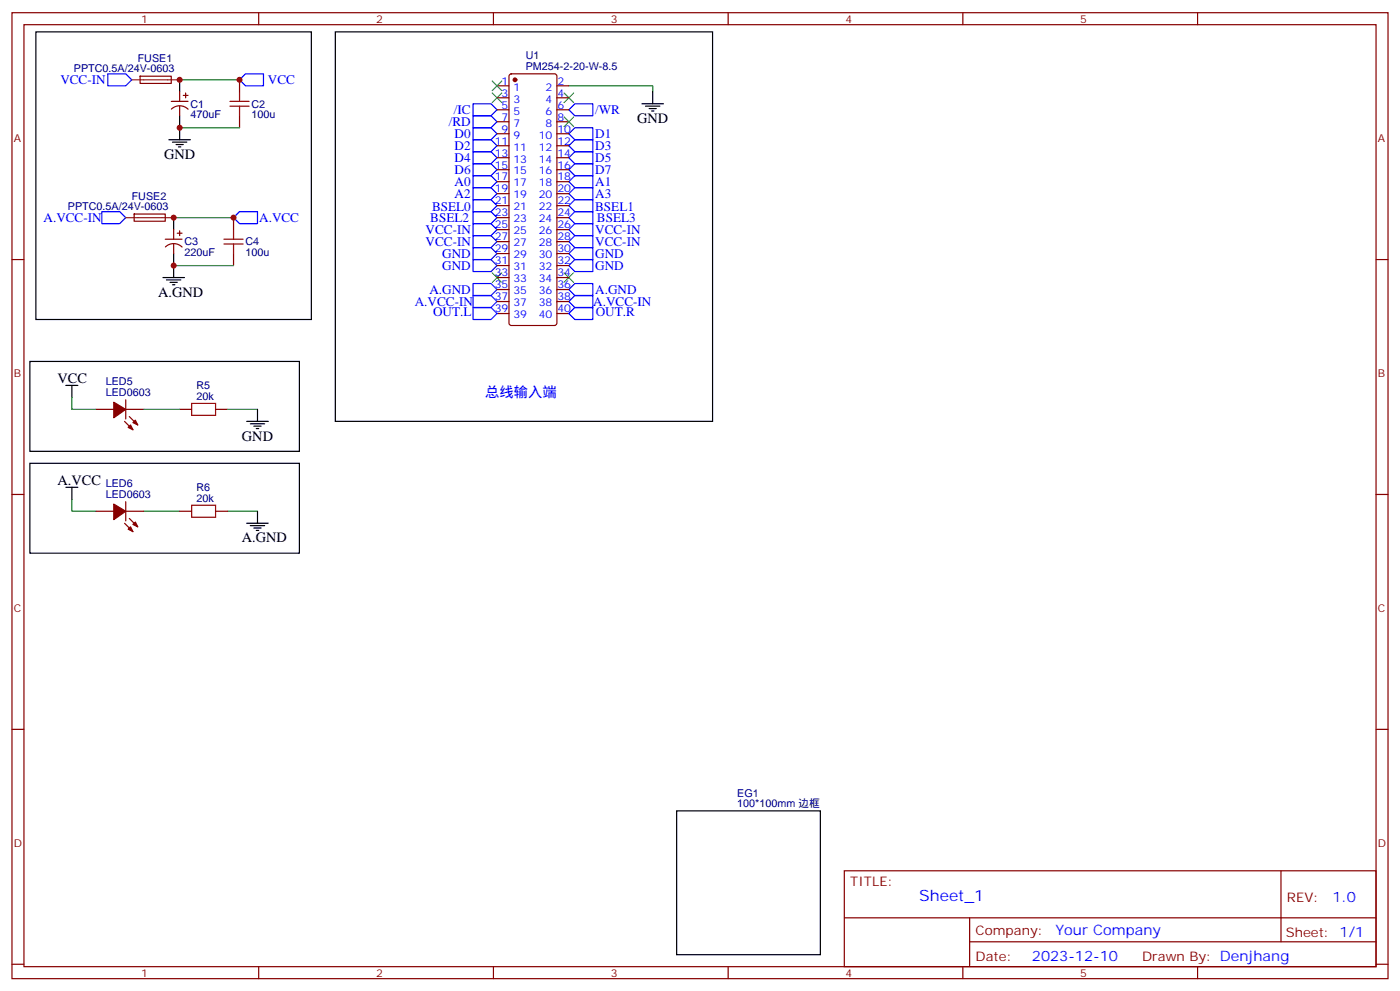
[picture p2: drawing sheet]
<svg xmlns="http://www.w3.org/2000/svg" width="412mm" height="292mm" viewBox="0 0 412 292" stroke-linecap="round" stroke-linejoin="round" font-family="sans-serif">
<g fill="none" stroke="#870000" stroke-width=".35">
<path d="M3.5 3.7h405.4v284.4h-405.4zM7.1 7.3h398.2v277.3h-398.2zM76.2 3.7v3.6M145.3 3.7v3.6M214.5 3.7v3.6M283.6 3.7v3.6M352.8 3.7v3.6M41.3 22.4h9.1v2.1l-9.1 .1zM50.4 29.8h5M50.5 32.1a3.5 3.5 0 0 1 4.9 0M52.9 27v2.8M52.9 31.3v2.8"/>
<path d="M54 28.1h1.4M54.7 27.4v1.4M70.6 23.5v3.5M70.6 34.1v3.5M146.4 25.3h3.5M146.4 28.8h3.5M146.4 32.3h3.5M146.4 35.8h3.5M146.4 39.4h3.5M150.2 21.9l.4-.2h12.7l.5 .2 .2 .5v72.7l-.2 .5-.5 .2h-12.7l-.5-.2-.2-.5v-72.7zM164 25.3h3.6M164 28.8h3.6"/>
<path d="M164 32.3h3.6M164 35.8h3.6M164 39.4h3.6M146.4 42.9h3.5M146.4 46.4h3.5M146.4 50h3.5M146.4 53.5h3.5M146.4 57h3.5M164 42.9h3.6M164 46.4h3.6M164 50h3.6M164 53.5h3.6"/>
<path d="M164 57h3.6M3.5 76.4h3.6M39.5 63h9.1l.1 2.1h-9.2zM48.7 70.4h4.9M48.7 72.7a3.5 3.5 0 0 1 4.9 0M51.2 67.6v2.8M51.2 71.8v2.8M52.2 68.7h1.4M52.9 67.9v1.5M68.8 64.1v3.5M68.8 74.6v3.6M146.4 78.2h3.5"/>
<path d="M146.4 74.6h3.5M146.4 71.1h3.5M146.4 67.6h3.5M146.4 64.1h3.5M146.4 60.5h3.5M164 78.2h3.6M164 74.6h3.6M164 71.1h3.6M164 67.6h3.6M164 64.1h3.6M164 60.5h3.6M405.3 76.4h3.6"/>
<path d="M146.4 92.3h3.5M146.4 88.8h3.5M146.4 85.2h3.5M146.4 81.7h3.5M164 92.3h3.6M164 88.8h3.6M164 85.2h3.6M164 81.7h3.6M37 117.7v5.6M28.2 120.5h5.3M36.7 124l2.5 2.5M37 120.5h5.3"/>
<path d="M38.1 122.6l2.5 2.5M52.9 120.5h3.5M63.5 120.5h3.5M3.5 145.6h3.6M28.2 150.5h5.3M36.7 154l2.5 2.5M37 147.7v5.6M37 150.5h5.3M38.1 152.6l2.5 2.5M52.9 150.5h3.5M63.5 150.5h3.5M405.3 145.6h3.6"/>
<path d="M3.5 214.7h3.6M405.3 214.7h3.6M248.7 256.3h156.6v28.3h-156.6zM377.3 256.4v20.8M248.7 270.2h156.5M285.6 277.2h119.6M285.6 270.2v14.1M3.5 283.8h3.6M76.2 284.6v3.5M145.3 284.6v3.5M214.5 284.6v3.5M283.6 284.6v3.5"/>
<path d="M352.8 284.6v3.5M405.3 283.8h3.6"/>
</g>
<g fill="none" stroke="#000" stroke-width=".35">
<path d="M10.6 9.4h81.1v84.7h-81.1zM98.8 9.4h111.1v114.6h-111.1zM52.9 23.5v3.5M52.9 34.1v7M189.1 30.6h6.3M190.1 31.3h4.3M191.2 32h2.1M191.9 32.7h.7M192.3 27v3.6M49.7 41.1h6.4M50.8 41.8h4.2M51.9 42.5h2.1"/>
<path d="M52.6 43.3h.7M51.2 64.1v3.5M51.2 74.6v7.1M48 81.7h6.3M49 82.4h4.3M50.1 83.1h2.1M50.8 83.8h.7M8.8 106.4h79.4v26.5h-79.4zM19.4 113.5h3.5M21.2 113.5v3.5M8.8 136.4h79.4v26.4h-79.4zM72.7 124h6.3"/>
<path d="M73.7 124.7h4.3M74.8 125.4h2.1M75.5 126.2h.7M75.8 120.5v3.5M19.4 143.4h3.5M21.2 143.4v3.6M72.7 154h6.3M73.7 154.7h4.3M74.8 155.4h2.1M75.5 156.1h.7M75.8 150.5v3.5M199.3 238.7h42.4v42.3h-42.4z"/>
</g>
<g fill="#870000" stroke="#870000" stroke-width=".35">
<path d="M33.5 118.4l3.5 2.1-3.5 2.5z"/>
<path d="M38.5 125.1l.7 1.4-1.5-.7z"/>
<path d="M39.2 124.4l.7-.7 .7 1.4z"/>
<path d="M33.5 148.4l3.5 2.1-3.5 2.5z"/>
<path d="M37.7 155.8l.8-.7 .7 1.4z"/>
<path d="M39.2 154.4l.7-.7 .7 1.4z"/>
<circle cx="151.7" cy="23.5" r=".53"/>
</g>
<path d="M67.7 31.3h5.7M67.7 29.8h5.7M70.6 27v2.8M70.6 31.3v2.8M66 71.8h5.6M66 70.4h5.6M68.8 67.6v2.8M68.8 71.8v2.8M56.4 118.7h7.1v3.6h-7.1zM56.4 148.7h7.1v3.6h-7.1z" fill="none" stroke="#a10000" stroke-width=".35"/>
<path d="M52.9 23.5h17.7M52.9 37.6h17.7M167.6 25.3h24.7v1.7M51.2 64.1h17.6M51.2 78.2h17.6M21.2 117v3.5h7M42.3 120.5h10.6M67 120.5h8.8M21.2 147v3.5h7M42.3 150.5h10.6M67 150.5h8.8" fill="none" stroke="#008700" stroke-width=".35"/>
<g fill="none" stroke="#00f" stroke-width=".35">
<path d="M31.7 21.7h5.3l1.8 1.8-1.8 1.8h-5.3zM70.6 23.5l1.7-1.8h5.3v3.6h-5.3zM139.3 37.6h5.3l1.8 1.8-1.8 1.7h-5.3zM139.3 34.1h5.3l1.8 1.7-1.8 1.8h-5.3zM139.3 30.6h5.3l1.8 1.7-1.8 1.8h-5.3zM169.3 37.6h5.3v3.5h-5.3l-1.7-1.7zM169.3 30.6h5.3v3.5h-5.3l-1.7-1.8zM139.3 58.8h5.3l1.8 1.7-1.8 1.8h-5.3zM139.3 55.2h5.3l1.8 1.8-1.8 1.8h-5.3zM139.3 51.7h5.3l1.8 1.8-1.8 1.7h-5.3zM139.3 48.2h5.3l1.8 1.8-1.8 1.7h-5.3zM139.3 44.7h5.3l1.8 1.7-1.8 1.8h-5.3z"/>
<path d="M139.3 41.1h5.3l1.8 1.8-1.8 1.8h-5.3zM169.3 55.2h5.3v3.6h-5.3l-1.7-1.8zM169.3 51.7h5.3v3.5h-5.3l-1.7-1.7zM169.3 48.2h5.3v3.5h-5.3l-1.7-1.7zM169.3 44.7h5.3v3.5h-5.3l-1.7-1.8zM169.3 41.1h5.3v3.6h-5.3l-1.7-1.8zM30 62.3h5.3l1.7 1.8-1.7 1.7h-5.3zM68.8 64.1l1.8-1.8h5.2v3.5h-5.2zM139.3 62.3h5.3l1.8 1.8-1.8 1.7h-5.3zM139.3 65.8h5.3l1.8 1.8-1.8 1.8h-5.3zM139.3 69.4h5.3l1.8 1.7-1.8 1.8h-5.3zM139.3 72.9h5.3l1.8 1.7-1.8 1.8h-5.3z"/>
<path d="M139.3 76.4h5.3l1.8 1.8-1.8 1.7h-5.3zM167.6 60.5l1.7-1.7h5.3v3.5h-5.3zM167.6 64.1l1.7-1.8h5.3v3.5h-5.3zM169.3 65.8h5.3v3.6h-5.3l-1.7-1.8zM169.3 69.4h5.3v3.5h-5.3l-1.7-1.8zM169.3 72.9h5.3v3.5h-5.3l-1.7-1.8zM169.3 76.4h5.3v3.5h-5.3l-1.7-1.7zM139.3 87h5.3l1.8 1.8-1.8 1.7h-5.3zM139.3 83.5h5.3l1.8 1.7-1.8 1.8h-5.3zM139.3 90.5h5.3l1.8 1.8-1.8 1.8h-5.3zM167.6 88.8l1.7-1.8h5.3v3.5h-5.3zM167.6 92.3l1.7-1.8h5.3v3.6h-5.3z"/>
<path d="M169.3 83.5h5.3v3.5h-5.3l-1.7-1.8z"/>
</g>
<path d="M145 27.4l2.8 2.8M145 23.8l2.8 2.9M147.8 27.4l-2.8 2.8M147.8 23.8l-2.8 2.9M166.2 27.4l2.8 2.8M166.2 34.4l2.8 2.9M169 27.4l-2.8 2.8M169 34.4l-2.8 2.9M145 80.3l2.8 2.8M147.8 80.3l-2.8 2.8M166.2 80.3l2.8 2.8M169 80.3l-2.8 2.8" fill="none" stroke="#3c3" stroke-width=".35"/>
<path d="M38.8 23.5h14.1M37 64.1h14.2" fill="none" stroke="#8c2424" stroke-width=".35"/>
<g fill="#c00">
<circle cx="52.9" cy="23.5" r=".88"/>
<circle cx="52.9" cy="37.6" r=".88"/>
<circle cx="51.2" cy="64.1" r=".88"/>
<circle cx="51.2" cy="78.2" r=".88"/>
<circle cx="70.6" cy="23.5" r=".88"/>
<circle cx="68.8" cy="64.1" r=".88"/>
</g>
<text font-size="4.6" fill="#00f" x="270.8" y="265.4">Sheet_1</text>
<g font-size="4.2">
<text x="187.7" y="36.2">GND</text>
<text x="48.3" y="46.8">GND</text>
<text x="46.6" y="87.3">A.GND</text>
<text x="16.9" y="112.7">VCC</text>
<text x="71.3" y="129.7">GND</text>
<text x="16.9" y="142.7">A.VCC</text>
<text x="71.3" y="159.7">A.GND</text>
</g>
<g font-size="4.2" fill="#00f">
<text x="142.9" y="117">总线输入端</text>
<text x="392.5" y="265.6">1.0</text>
<text x="310.9" y="275.2">Your Company</text>
<text x="304" y="283">2023-12-10</text>
</g>
<g font-size="3.9" fill="#00f">
<text x="17.8" y="24.7">VCC-IN</text>
<text x="78.9" y="24.8">VCC</text>
<text x="133.7" y="33.6">/IC</text>
<text x="175.3" y="33.6">/WR</text>
<text x="132.2" y="37.1">/RD</text>
<text x="133.9" y="40.6">D0</text>
<text x="175.3" y="40.5">D1</text>
<text x="133.9" y="47.6">D4</text>
<text x="133.9" y="44.1">D2</text>
<text x="175.3" y="47.6">D5</text>
<text x="175.3" y="44.1">D3</text>
<text x="133.9" y="51.1">D6</text>
<text x="175.3" y="51.1">D7</text>
<text x="133.9" y="58.2">A2</text>
<text x="133.9" y="54.7">A0</text>
<text x="175.3" y="58.2">A3</text>
<text x="175.3" y="54.6">A1</text>
<text x="12.8" y="65.3">A.VCC-IN</text>
<text x="76.4" y="65.3">A.VCC</text>
<text x="126.7" y="65.3">BSEL2</text>
<text x="127.3" y="62.1">BSEL0</text>
<text x="175.3" y="62.1">BSEL1</text>
<text x="175.9" y="65.3">BSEL3</text>
<text x="125.4" y="68.8">VCC-IN</text>
<text x="175.3" y="68.8">VCC-IN</text>
<text x="125.4" y="72.4">VCC-IN</text>
<text x="130.3" y="75.9">GND</text>
<text x="175.3" y="72.4">VCC-IN</text>
<text x="175.3" y="75.9">GND</text>
<text x="130.3" y="79.4">GND</text>
<text x="175.3" y="79.4">GND</text>
<text x="126.5" y="86.5">A.GND</text>
<text x="175.3" y="86.5">A.GND</text>
<text x="122.2" y="90">A.VCC-IN</text>
<text x="127.6" y="93.1">OUT.L</text>
<text x="174.8" y="90">A.VCC-IN</text>
<text x="175.5" y="93.1">OUT.R</text>
</g>
<g font-size="3.9" fill="#800">
<text x="250.5" y="260.9">TITLE:</text>
<text x="379.1" y="265.6">REV:</text>
<text x="287.4" y="275.1">Company:</text>
<text x="378.7" y="275.7">Sheet: 1/1</text>
<text x="287.4" y="282.8">Date:</text>
<text x="336.4" y="282.9">Drawn By: Denjhang</text>
</g>
<g font-size="3.2" fill="#800">
<text x="41.6" y="6.7">1</text>
<text x="110.8" y="6.7">2</text>
<text x="179.9" y="6.7">3</text>
<text x="249.1" y="6.7">4</text>
<text x="318.2" y="6.7">5</text>
<text x="4.1" y="41.8">A</text>
<text x="405.9" y="41.8">A</text>
<text x="4.1" y="111">B</text>
<text x="405.9" y="111">B</text>
<text x="4.1" y="180.1">C</text>
<text x="405.9" y="180.1">C</text>
<text x="4.1" y="249.3">D</text>
<text x="405.9" y="249.3">D</text>
<text x="41.6" y="287.5">1</text>
<text x="110.8" y="287.5">2</text>
<text x="179.9" y="287.5">3</text>
<text x="249.1" y="287.5">4</text>
<text x="318.2" y="287.5">5</text>
</g>
<g font-size="3.2" fill="#000080">
<text x="154.9" y="17.3">U1</text>
<text x="21.8" y="21.1">PPTC0.5A/24V-0603</text>
<text x="40.6" y="18.2">FUSE1</text>
<text x="154.9" y="20.6">PM254-2-20-W-8.5</text>
<text x="56.1" y="34.9">470uF</text>
<text x="56.1" y="31.7">C1</text>
<text x="74.1" y="34.9">100u</text>
<text x="74.1" y="31.7">C2</text>
<text x="38.8" y="58.7">FUSE2</text>
<text x="20" y="61.7">PPTC0.5A/24V-0603</text>
<text x="54.3" y="75.4">220uF</text>
<text x="54.3" y="72.2">C3</text>
<text x="72.3" y="75.4">100u</text>
<text x="72.3" y="72.2">C4</text>
<text x="31.2" y="113.5">LED5</text>
<text x="31.2" y="116.6">LED0603</text>
<text x="57.9" y="117.7">20k</text>
<text x="57.9" y="114.5">R5</text>
<text x="31.2" y="143.4">LED6</text>
<text x="31.2" y="146.6">LED0603</text>
<text x="57.9" y="147.7">20k</text>
<text x="57.9" y="144.5">R6</text>
<text x="217.2" y="237.6">100*100mm 边框</text>
<text x="217.2" y="234.7">EG1</text>
</g>
<g font-size="3.2" fill="#00f">
<text x="147.7" y="24.9">1</text>
<text x="147.7" y="28.4">3</text>
<text x="151.2" y="26.7">1</text>
<text x="160.7" y="26.7">2</text>
<text x="164.2" y="28.4">4</text>
<text x="164.2" y="24.9">2</text>
<text x="147.7" y="32">5</text>
<text x="147.7" y="35.5">7</text>
<text x="151.2" y="30.2">3</text>
<text x="151.2" y="33.7">5</text>
<text x="160.7" y="33.7">6</text>
<text x="160.7" y="30.2">4</text>
<text x="164.2" y="35.5">8</text>
<text x="164.2" y="32">6</text>
<text x="147.7" y="39">9</text>
<text x="151.2" y="37.3">7</text>
<text x="151.2" y="40.8">9</text>
<text x="158.7" y="40.8">10</text>
<text x="160.7" y="37.3">8</text>
<text x="164.2" y="39">10</text>
<text x="145.7" y="42.5">11</text>
<text x="145.7" y="46.1">13</text>
<text x="151.2" y="44.3">11</text>
<text x="151.2" y="47.8">13</text>
<text x="158.7" y="47.8">14</text>
<text x="158.7" y="44.3">12</text>
<text x="164.2" y="46.1">14</text>
<text x="164.2" y="42.5">12</text>
<text x="145.7" y="49.6">15</text>
<text x="145.7" y="53.1">17</text>
<text x="151.2" y="51.4">15</text>
<text x="158.7" y="51.4">16</text>
<text x="164.2" y="53.1">18</text>
<text x="164.2" y="49.6">16</text>
<text x="145.7" y="56.7">19</text>
<text x="151.2" y="54.9">17</text>
<text x="151.2" y="58.4">19</text>
<text x="158.7" y="58.4">20</text>
<text x="158.7" y="54.9">18</text>
<text x="164.2" y="56.7">20</text>
<text x="145.7" y="60.2">21</text>
<text x="145.7" y="63.7">23</text>
<text x="151.2" y="61.9">21</text>
<text x="151.2" y="65.5">23</text>
<text x="158.7" y="65.5">24</text>
<text x="158.7" y="61.9">22</text>
<text x="164.2" y="63.7">24</text>
<text x="164.2" y="60.2">22</text>
<text x="145.7" y="67.2">25</text>
<text x="145.7" y="70.8">27</text>
<text x="151.2" y="69">25</text>
<text x="158.7" y="69">26</text>
<text x="164.2" y="70.8">28</text>
<text x="164.2" y="67.2">26</text>
<text x="145.7" y="74.3">29</text>
<text x="145.7" y="77.8">31</text>
<text x="151.2" y="72.5">27</text>
<text x="151.2" y="76.1">29</text>
<text x="158.7" y="76.1">30</text>
<text x="158.7" y="72.5">28</text>
<text x="164.2" y="77.8">32</text>
<text x="164.2" y="74.3">30</text>
<text x="145.7" y="81.4">33</text>
<text x="151.2" y="79.6">31</text>
<text x="151.2" y="83.1">33</text>
<text x="158.7" y="83.1">34</text>
<text x="158.7" y="79.6">32</text>
<text x="164.2" y="81.4">34</text>
<text x="145.7" y="84.9">35</text>
<text x="145.7" y="88.4">37</text>
<text x="151.2" y="86.6">35</text>
<text x="158.7" y="86.6">36</text>
<text x="164.2" y="88.4">38</text>
<text x="164.2" y="84.9">36</text>
<text x="145.7" y="91.9">39</text>
<text x="151.2" y="90.2">37</text>
<text x="151.2" y="93.7">39</text>
<text x="158.7" y="93.7">40</text>
<text x="158.7" y="90.2">38</text>
<text x="164.2" y="91.9">40</text>
</g>
</svg>
